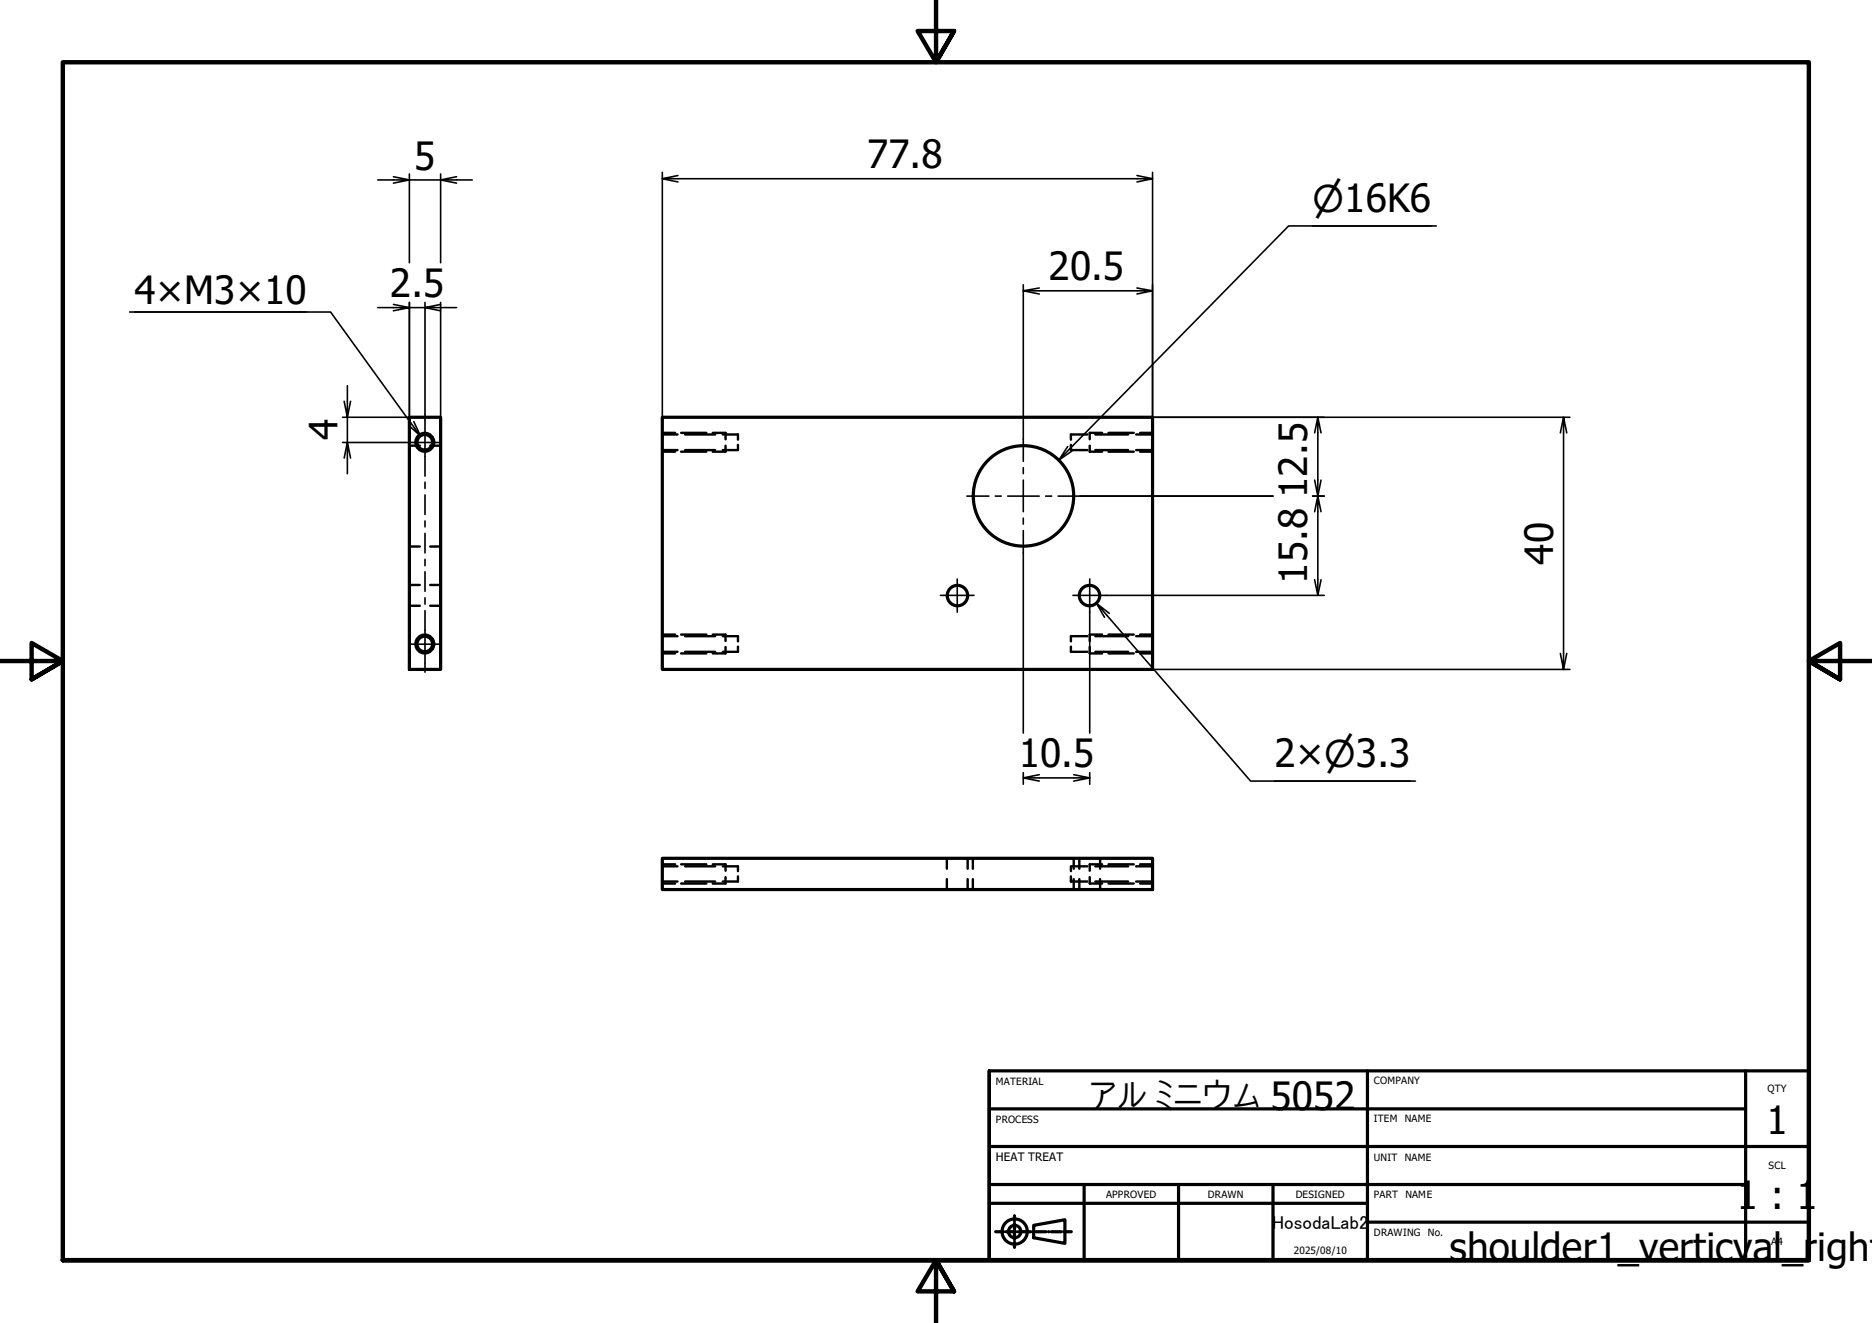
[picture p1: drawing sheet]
<svg xmlns="http://www.w3.org/2000/svg" width="297mm" height="210mm" viewBox="0 0 297 210" stroke-linecap="round" stroke-linejoin="round" font-family="sans-serif">
<!-- layer: Hidden (ISO) -->
<g fill="none" stroke="#000" stroke-width=".38">
<path d="M65 70.7h1.6M68.3 70.7h1.6M105.1 68.9h2.4M105.1 71.4h2.4M105.1 68.7h2M105.1 71.7h2M108.1 68.7h4M108.1 71.7h4M108.7 68.9h4.8M108.7 71.4h4.8M113.1 68.7h2v1M114.7 68.9h2.4v.9"/>
<path d="M115.1 70.7v1h-2M117.1 70.6v.8h-2.4M169.9 70.6v.8h2.6M172.5 68.9h-2.6v.9M172.9 70.7v1h2M173.8 68.9h5.2M173.8 71.4h5.2M174.9 68.7h-2v1M175.9 68.7h4M175.9 71.7h4M180.3 68.9h2.6M180.3 71.4h2.6"/>
<path d="M180.9 68.7h2M180.9 71.7h2M65 96.1h1.6M65 92.8h1.6M65 86.7h1.6M68.3 96.1h1.6M68.3 92.8h1.6M68.3 86.7h1.6M105.1 100.9h2.4M105.1 103.4h2.4M105.1 100.7h2M105.1 103.7h2"/>
<path d="M108.1 100.7h4M108.1 103.7h4M108.7 100.9h4.8M108.7 103.4h4.8M113.1 100.7h2v1M114.7 100.9h2.4v.9M115.1 102.7v1h-2M117.1 102.6v.8h-2.4M169.9 102.6v.8h2.6M172.5 100.9h-2.6v.9M172.9 102.7v1h2M173.8 100.9h5.2"/>
<path d="M173.8 103.4h5.2M174.9 100.7h-2v1M175.9 100.7h4M175.9 103.7h4M180.3 100.9h2.6M180.3 103.4h2.6M180.9 100.7h2M180.9 103.7h2M105.1 137.4h2.4M105.1 139.9h2.4M105.1 137.1h2M108.1 137.1h4"/>
<path d="M108.7 137.4h4.8M108.7 139.9h4.8M113.1 137.1h2v1M114.7 137.4h2.4v.8M115.1 139.2v1h-2M117.1 139v.9h-2.4M150.2 136.2v1.6M150.2 139.5v1.6M153.5 136.2v1.6M153.5 139.5v1.6M154.4 136.2v1.6M154.4 139.5v1.6"/>
<path d="M169.9 139v.9h2.6M170.4 136.2v1.6M170.4 139.5v1.6M171.3 136.2v1.6M171.3 139.5v1.6M172.5 137.4h-2.6v.8M172.9 139.2v1h2M173.8 137.4h5.2M173.8 139.9h5.2M174.6 136.2v1.6M174.6 139.5v1.6M174.9 137.1h-2v1"/>
<path d="M175.9 137.1h4M180.3 137.4h2.6M180.3 139.9h2.6M180.9 137.1h2M105.1 140.2h2M108.1 140.2h4M175.9 140.2h4M180.9 140.2h2"/>
</g>
<!-- layer: Visible (ISO) -->
<g fill="none" stroke="#000" stroke-width=".51">
<path d="M65 66.2h4.9v40h-4.9zM105.1 66.2h77.8v40h-77.8zM105.1 136.2h77.8v4.9h-77.8z"/>
<circle cx="67.4" cy="70.2" r="1.24"/>
<circle cx="162.4" cy="78.7" r="8"/>
<circle cx="151.9" cy="94.5" r="1.62"/>
<circle cx="172.9" cy="94.5" r="1.62"/>
<circle cx="67.4" cy="102.2" r="1.24"/>
</g>
<!-- layer: Visible Narrow (ISO) -->
<g fill="none" stroke="#000" stroke-width=".38">
<circle cx="67.4" cy="70.2" r="1.49"/>
<circle cx="67.4" cy="102.2" r="1.49"/>
</g>
<!-- layer: Border (ISO) -->
<path d="M148.5 -.1v10l-2.9-5h5.8l-2.9 5 2.9-5M0 104.9h10l-5-2.9v5.8l5-2.9-5 2.9M297 104.9h-10l5-2.9v5.8l-5-2.9 5 2.9M10 199.9v-190h277v190h-277h277M151.4 204.9l-2.9-5 2.9 5h-5.8l2.9-5v10" fill="none" stroke="#000" stroke-width=".7"/>
<!-- layer: Title (ISO) -->
<g fill="none" stroke="#000" stroke-width=".51">
<path d="M157 169.9h130v30h-130M157 175.9h120M217 169.9v30M277 169.9v30M157 199.9v-30v30M157 190.9h60M157 187.9h120M157 181.9h130M158 195.4h.7M159.2 195.4h.1M159.6 195.4h1.6M161 192.9v.8"/>
<path d="M161 194.1v.1M161 194.6v1.6M161 196.6v.1M161 197.1v.8M161.5 195.4h.1M162.1 195.4h1.5M164 195.4h.1M164 194.4l5-.9v3.8l-5-.9zM164.4 195.4h1.6M166.4 195.4h.1M166.8 195.4h1.6M168.8 195.4h.1"/>
<path d="M169.2 195.4h.8M172 187.9v12M187 187.9v12M202 187.9v12M217 193.9h70"/>
<circle cx="161" cy="195.4" r="2"/>
<circle cx="161" cy="195.4" r=".98"/>
</g>
<!-- layer: Dimension (ISO) -->
<g fill="none" stroke="#000" stroke-width=".25">
<path d="M59.9 28.5h5.1l-2.6 .6M62.4 28l2.6 .5h4.9l2.6 .6M65 27.6v14.1M69.9 27.6v14.1M72.5 28l-2.6 .5h5M105.1 28.4l2.5 .5M105.1 27.3v38.9M107.6 27.8l-2.5 .6h77.8l-2.5 .5M180.4 27.8l2.5 .6M182.9 27.3v38.9h66.2M208.3 35.8h18.8M227.9 35.8h-23.4l-36.5 37.2 1.4-2.2"/>
<path d="M20.6 49.5h31.9l14.2 19.7-1.9-1.7M21.3 49.5h27.3M59.9 48.8h5.1l-2.6 .5M62.4 48.3l2.6 .5h2.4l2.5 .5M65 48v18.2h-10.6M67.4 48v17.7M69.9 48.3l-2.5 .5h5.1M69.9 48v18.2M162.4 46.1l2.5 .5M162.4 45.2v24.5M164.9 45.7l-2.5 .4h20.5l-2.5 .5M180.4 45.7l2.5 .4"/>
<path d="M54.4 70.2h10.8M55.1 61.2v5l-.5-2.5M55.6 72.7l-.5-2.5v5M55.6 63.7l-.5 2.5v4l-.5 2.5M65.7 66.9l1 2.3M170.1 71.5l-2.1 1.5M171.4 78.7h30.6M208.3 78.7h1.8M209.1 66.2l-.5 2.5M209.6 68.7l-.5-2.5v12.5l-.5-2.5M209.6 76.2l-1 5M248.1 66.2l-.5 2.5"/>
<path d="M248.6 68.7l-.5-2.5v40l-.5-2.5M162.4 87.7v28.6M172.9 97.1v19.2M174 95.7l1.3 2.3M175.6 94.5h34.5M176 97.3l-2-1.6 24.4 28.2h26.2M209.6 81.2l-.5-2.5v15.8l-.5-2.5M209.6 92l-.5 2.5M182.9 106.2h66.2M248.6 103.7l-.5 2.5M162.4 122.6v1.8M162.4 123.4l2.5 .5"/>
<path d="M164.9 122.9l-2.5 .5h10.5l-2.5 .5M170.4 122.9l2.5 .5M172.9 122.6v1.8M202.2 123.9h21.6"/>
</g>
<!-- layer: Center Mark (ISO) -->
<g fill="none" stroke="#000" stroke-width=".25">
<path d="M65.2 70.2h4.5M153.4 78.7h3.5M157.9 78.7h1M159.9 78.7h5M162.4 69.7v3.5M162.4 74.2v1M162.4 76.2v5M165.9 78.7h1M167.9 78.7h3.5M149.2 94.5h5.4M151.9 91.9v5.2M162.4 82.2v1"/>
<path d="M162.4 84.2v3.5M170.2 94.5h5.4M172.9 91.9v5.2M65.2 102.2h4.5"/>
</g>
<!-- layer: Centerline (ISO) -->
<path d="M67.4 65.7v9.8M67.4 76.5v1M67.4 78.5v3.1M67.4 96.9v9.8M67.4 82.6v1M67.4 84.6v3.1M67.4 88.7v1.1M67.4 90.7v3.1M67.4 94.8v1.1" fill="none" stroke="#000" stroke-width=".25"/>
<g font-size="6.2">
<text x="65.7" y="26.9">5</text>
<text x="137.6" y="26.6">77.8</text>
<text x="61.8" y="47.1">2.5</text>
<text x="166.4" y="44.5">20.5</text>
<text x="21.3" y="48.2">4×M3×10</text>
<text x="53.5" y="69.9" transform="rotate(-90 53.5 69.9)">4</text>
<text x="207.4" y="79" transform="rotate(-90 207.4 79)">12.5</text>
<text x="246.4" y="89.6" transform="rotate(-90 246.4 89.6)">40</text>
<text x="207.4" y="92.6" transform="rotate(-90 207.4 92.6)">15.8</text>
<text x="161.7" y="121.7">10.5</text>
<text x="202.2" y="121.7">2×⌀3.3</text>
<text x="172" y="176.2">アルミニウム5052</text>
<text x="280.3" y="179.9">1</text>
<text x="275.6" y="191.9">1 : 1</text>
<text x="230" y="200.1">shoulder1_verticval_right</text>
</g>
<text font-size="5.8" x="208.3" y="33.6">⌀16K6</text>
<text font-size="3" x="201.9" y="194.9">HosodaLab2</text>
<text font-size="1.8" x="158" y="184.2">HEAT TREAT</text>
<g font-size="1.6">
<text x="158" y="172.1">MATERIAL</text>
<text x="218" y="172">COMPANY</text>
<text x="280.5" y="173.3">QTY</text>
<text x="158" y="178.2">PROCESS</text>
<text x="218" y="178.1">ITEM</text>
<text x="222.9" y="178.1">NAME</text>
<text x="218" y="184.1">UNIT</text>
<text x="222.9" y="184.1">NAME</text>
<text x="280.6" y="185.5">SCL</text>
<text x="175.5" y="190">APPROVED</text>
<text x="191.6" y="190">DRAWN</text>
<text x="205.6" y="190">DESIGNED</text>
<text x="218" y="190.1">PART</text>
<text x="223" y="190.1">NAME</text>
<text x="218" y="196.1">DRAWING</text>
<text x="226.6" y="196.1">No.</text>
<text x="281.1" y="197.5">A4</text>
<text x="205.3" y="198.9">2025/08/10</text>
</g>
</svg>
